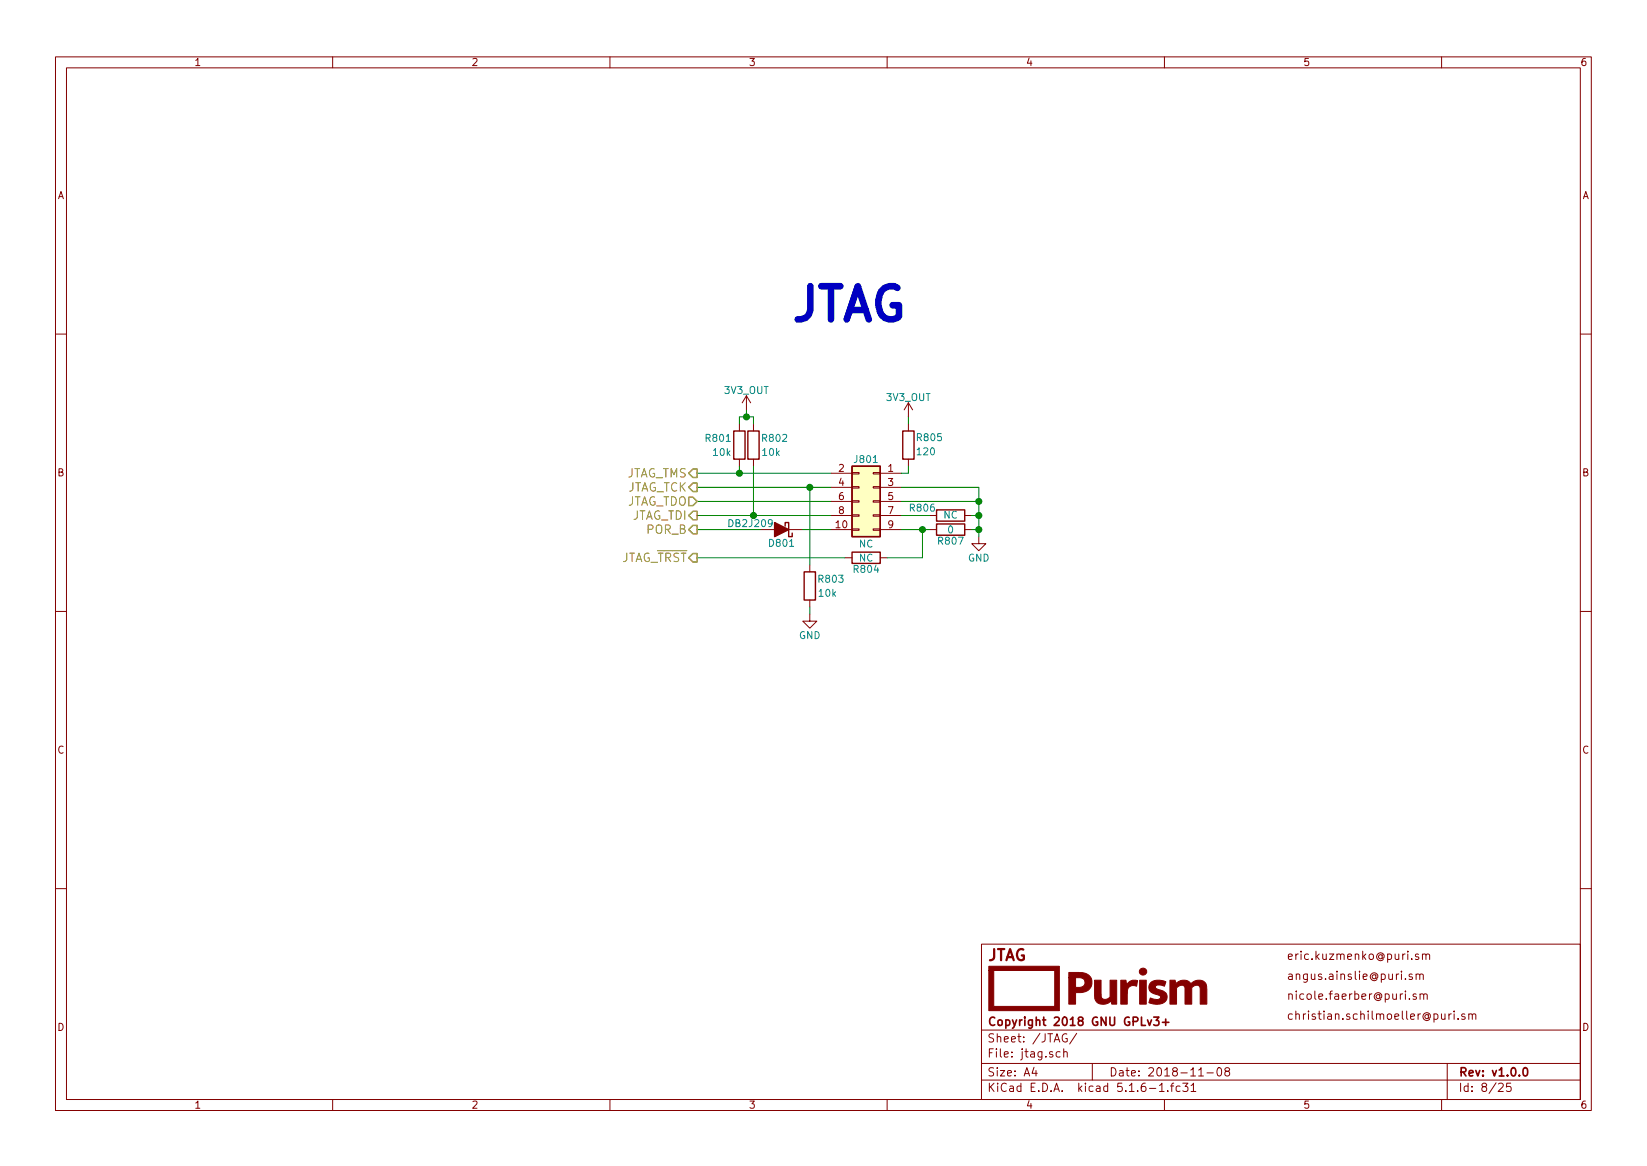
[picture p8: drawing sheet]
<svg xmlns="http://www.w3.org/2000/svg" width="297mm" height="210mm" viewBox="0 0 297 210" stroke-linecap="round" stroke-linejoin="round" font-family="sans-serif">
<g fill="none" stroke="#840000" stroke-width=".18">
<path d="M10 10.3h277v189.9h-277zM12 12.2h273v186.1h-273zM60 10.3v1.9M110 10.3v1.9M160 10.3v1.9M210 10.3v1.9M260 10.3v1.9M10 60.2h2M133.3 76.4v1.3M134.6 71.4l-.7 1.2M134.6 71.4v2.5M134.6 71.4l.8 1.2"/>
<path d="M135.9 76.4v1.3M163.8 72.6l-.7 1.3M163.8 72.6v2.6M163.8 76.4v1.3M163.8 72.6l.8 1.3M285 60.2h2M133.3 82.8v1.3M135.9 82.8v1.3M137.2 95.5h7.6M149.9 93h3.8M149.9 95.5h3.8M149.9 85.3h3.8"/>
<path d="M149.9 87.9h3.8M149.9 90.4h3.8M153.7 95.4h1.2v.2h-1.2zM153.7 92.8h1.2v.3h-1.2zM153.7 87.8h1.2v.2h-1.2zM153.7 85.2h1.2v.3h-1.2zM153.7 90.3h1.2v.2h-1.2zM157.5 95.4h1.2v.2h-1.2zM157.5 92.8h1.2v.3h-1.2zM157.5 87.8h1.2v.2h-1.2zM157.5 85.2h1.2v.3h-1.2zM157.5 90.3h1.2v.2h-1.2z"/>
<path d="M158.7 93h3.9M158.7 95.5h3.9M158.7 85.3h3.9M158.7 87.9h3.9M158.7 90.4h3.9M163.8 82.8v1.3M167.6 93h1.3M167.6 95.5h1.3M174 93h1.3M174 95.5h1.3M176.5 96.8v1.2h1.3l-1.3 1.3-1.2-1.3h1.2M10 110.3h2"/>
<path d="M146 110.7v1.3h1.3l-1.3 1.3-1.2-1.3h1.2M146 101.8v1.3M146 108.2v1.3M152.4 100.6h1.3M158.7 100.6h1.3M285 110.3h2M10 160.2h2M177 170.3h108v28h-108zM254.7 175.7l-.4-.1-.2 .2 .1 .3 .5 .1v.3h-.6M255.4 179.3l-.4-.1-.2 .2 .1 .2 .5 .2v.3h-.6M255.4 175.8l.1-.1a.37 .37 0 0 1 .6 .1v.8M255.4 175.6v1"/>
<path d="M255.8 172.1l-.3-.1-.2 .2v.3l.5 .1v.3h-.5M256.1 175.8v-.1a.37 .37 0 0 1 .6 .1v.8M256.1 179.3h.1a.37 .37 0 0 1 .6 .1v.8M256.1 179.2v1M256.5 172.2l.3-.2 .3 .1 .1 .9M256.5 172v1M256.8 179.4v-.1a.37 .37 0 0 1 .6 .1v.8M257.2 172.2a.36 .36 0 0 1 .3-.2 .36 .36 0 0 1 .3 .2v.8M285 160.2h2M60 198.3v1.9M110 198.3v1.9M160 198.3v1.9"/>
<path d="M177 194.8h108M177 191.8h108M177 185.7h108M186.5 192.5l-.4 1h1M186.8 193v1M191.2 189.7l-.4-.1-.3 .3 .1 .6 .2 .1 .4-.1M191.8 189.8l.2-.2 .4 .1 .1 .9M191.8 189.1v1.5M192.4 186.5a.73 .73 0 0 0-.9 .5 .73 .73 0 0 0 .5 .9l.5-.1v-.5h-.3M194.2 186.3l-1.3 2M197 191.8v3M207.3 196.3h1.2"/>
<path d="M209.1 195.8l.4-.5v1.5M209.1 196.8h.9M210 198.3v1.9M210.6 196.7v.1M211.1 195.8h.6M211.7 195.3l-.4 .2v1.3M212.8 195.9l-.4-.1-.3 .3 .1 .6 .2 .1 .4-.1M213.3 195.3h.9l-.5 .6 .5 .1v.7l-.2 .1-.7-.1M214.8 195.8l.4-.5v1.5M214.8 196.8h.9M216.2 194h.8M217.7 193.5h1.1"/>
<path d="M219.6 192.7l.4-.2a.94 .94 0 0 1 0 1.5 .82 .82 0 0 1-.4-1.3zM221.2 193.2l-.3-.3 .1-.2 .2-.2 .4 .1 .2 .2-.1 .2-.5 .2-.3 .3 .1 .4 .2 .1h.3l.3-.3-.1-.4-.2-.1M254.2 180.1v.1M260 198.3v1.9M261 191.8v6.5M261.3 182.8v1M261.7 182.8l-.4 .3M262.3 182.3v.2M262.3 182.8v1M263 183.7v.1M264.2 182.9a.37 .37 0 0 0-.6 .1l.1 .3 .5 .1 .1 .1-.3 .3-.4-.1M264.9 183l.2-.2 .4 .1v.9"/>
<path d="M264.9 182.8v1M265.5 183a.34 .34 0 0 1 .3-.2 .34 .34 0 0 1 .4 .2v.8M270.3 195.5l.5-.2 .3 .5-.9 1h.9M272.5 195.3h-.7l-.1 .7 .2-.1 .5 .1 .1 .2v.5l-.2 .1-.6-.1"/>
</g>
<path d="M207 183.9l.3 1 .4-1M208.1 183.4h.9l-.5 .6 .4 .1v.7l-.2 .1-.6-.1M209.7 184.3h1.1M210.2 183.8v1.1M274.9 192.6l.3-.1a.94 .94 0 0 1 0 1.5h-.2a1 1 0 0 1-.1-1.4z" fill="none" stroke="#840000" stroke-width=".3"/>
<g fill="#840000" stroke="#840000" stroke-width=".18">
<path d="M178.3 174.2h12.8v8h-12.8v-7.2h.9v6.5h11v-6.5h-11.9z"/>
<path d="M197.4 176.8h1.2v2.5a.85 .85 0 0 0 .6 .9 .85 .85 0 0 0 1-.4v-3h1.2v4.3h-.9v-.2a.25 .25 0 0 0-.1-.3 .25 .25 0 0 0-.4 .2l-.6 .2a1.5 1.5 0 0 1-1.6-.3 1.5 1.5 0 0 1-.4-1.5z"/>
<path d="M207.5 177.2a2.7 2.7 0 0 1 2.6-.2l.2 .1-.3 .7-.4-.1a.86 .86 0 0 0-1.2 .3l.3 .4 1 .3a1.26 1.26 0 0 1 .7 1.4 1.26 1.26 0 0 1-1.4 1l-1-.1-.7-.2 .1-.5a.21 .21 0 0 1 .1-.3 .21 .21 0 0 1 .2 .1l.5 .1a.86 .86 0 0 0 1.1-.3 .95 .95 0 0 0-.9-.6l-.5-.2a1.15 1.15 0 0 1-.4-1.9z"/>
<path d="M192.8 175.4h1.9a1.8 1.8 0 0 1 2.2 1.2 1.8 1.8 0 0 1-1.2 2.2l-1.7 .2v2.1h-1.2v-4.8h1.2v1.7h.4a.91 .91 0 0 0 1.2-.5 .91 .91 0 0 0-.7-1.2h-2.1z"/>
<path d="M202.1 176.8h.7a.26 .26 0 0 1 .3 0 .26 .26 0 0 1 0 .4l.1 .4a1.38 1.38 0 0 1 2-.7l-.2 .9a1.12 1.12 0 0 0-1.3 .1 1.12 1.12 0 0 0-.4 1.2v2h-1.2z"/>
<path d="M205.5 176.8h1.2v4.3h-1.2z"/>
<path d="M211 176.8h.9l.2 .5a1.9 1.9 0 0 1 2.5-.1l.1 .1a.21 .21 0 0 0 .2 0 .21 .21 0 0 0 .2-.2l.7-.3a1.42 1.42 0 0 1 1.9 1.7v2.6h-1.2v-2.4a.85 .85 0 0 0-.4-1l-.7 .1-.5 .3v3h-1.2v-3.1a.85 .85 0 0 0-1.5 .2v2.9h-1.2z"/>
<circle cx="206.1" cy="175.2" r=".65"/>
</g>
<path d="M132.3 77.7h2.1v5.1h-2.1zM134.9 77.7h2v5.1h-2zM162.8 77.7h2v5.1h-2zM141.6 94.9v-.7h.6v2.6h.7v-.7M153.7 84.1h5v12.7h-5zM153.7 99.6h5v2h-5zM168.9 91.9h5.1v2.1h-5.1zM168.9 94.5h5.1v2h-5.1zM145 103.1h2.1v5.1h-2.1z" fill="none" stroke="#840000" stroke-width=".25"/>
<path d="M139.7 94.2l2.5 1.3-2.5 1.3z" fill="#840000" stroke="#840000" stroke-width=".25"/>
<path d="M153.7 84.1h5v12.7h-5z" fill="#ffffc2" stroke="#ffffc2" stroke-width=".18"/>
<g fill="none" stroke="#008400" stroke-width=".18">
<path d="M133.3 76.4v-1.2h2.6v1.2M134.6 73.9v1.3M163.8 75.2v1.2M125.7 90.4h24.2M125.7 93h24.2M125.7 95.5h11.5M125.7 85.3h24.2M125.7 87.9h24.2M133.3 84.1v1.2M135.9 84.1v8.9M144.8 95.5h5.1M146 87.9v13.9"/>
<path d="M162.6 90.4h13.9M162.6 93h5M162.6 95.5h5M162.6 87.9h13.9v8.9M163.8 84.1v1.2h-1.2M166.4 95.5v5.1h-6.4M175.3 93h1.2M175.3 95.5h1.2M125.7 100.6h26.7M146 109.5v1.2"/>
</g>
<path d="M124.2 89.7h.8l.7 .7-.7 .8h-.8zM125 94.7h.7v1.6h-.7l-.8-.8zM125 92.2h.7v1.5h-.7l-.8-.7zM125 87.1h.7v1.5h-.7l-.8-.7zM125 99.8h.7v1.5h-.7l-.8-.7zM125 84.6h.7v1.5h-.7l-.8-.8z" fill="none" stroke="#848400" stroke-width=".25"/>
<g fill="#008400" stroke="#008400" stroke-width=".25">
<circle cx="146.1" cy="87.9" r=".51"/>
<circle cx="166.4" cy="95.5" r=".51"/>
<circle cx="176.5" cy="90.4" r=".51"/>
<circle cx="135.9" cy="93" r=".51"/>
<circle cx="176.5" cy="95.5" r=".51"/>
<circle cx="133.4" cy="85.3" r=".51"/>
<circle cx="176.5" cy="93" r=".51"/>
<circle cx="134.6" cy="75.2" r=".51"/>
</g>
<text font-size="8.3" fill="#0000c2" x="142.2" y="57.9">JTAG</text>
<text font-size="2.8" fill="#840000" x="178" y="173.2">JTAG</text>
<g font-size="2.1" fill="#848400">
<text x="112.6" y="86.1">JTAG_TMS</text>
<text x="112.8" y="88.6">JTAG_TCK</text>
<text x="112.6" y="91.2">JTAG_TDO</text>
<text x="113.7" y="93.7">JTAG_TDI</text>
<text x="111.6" y="101.3">JTAG_TRST</text>
<text x="116.6" y="96.3">POR_B</text>
</g>
<g font-size="2.1" fill="#840000">
<text x="232" y="173.1">eric.kuzmenko@puri.sm</text>
<text x="232" y="176.7">angus.ainslie@puri.sm</text>
<text x="178" y="185">Copyright 2018 GNU GPLv3+</text>
<text x="232" y="183.9">christian.schilmoeller@puri.sm</text>
<text x="232" y="180.3">nicole.faerber@puri.sm</text>
<text x="178" y="190.7">File: jtag.sch</text>
<text x="178" y="188">Sheet: /JTAG/</text>
<text x="178" y="196.9">KiCad E.D.A. kicad 5.1.6-1.fc31</text>
<text x="178" y="194.1">Size: A4</text>
<text x="200" y="194.1">Date: 2018-11-08</text>
<text x="263" y="194.1">Rev: v1.0.0</text>
<text x="263" y="196.9">Id: 8/25</text>
</g>
<g font-size="1.8" fill="#840000">
<text x="35" y="11.9">1</text>
<text x="85" y="11.9">2</text>
<text x="135" y="11.9">3</text>
<text x="185" y="11.9">4</text>
<text x="235" y="11.9">5</text>
<text x="285" y="11.9">6</text>
<text x="10.4" y="35.9">A</text>
<text x="285.4" y="35.9">A</text>
<text x="10.4" y="85.9">B</text>
<text x="151.3" y="85.1">2</text>
<text x="151.3" y="87.6">4</text>
<text x="160.2" y="85.1">1</text>
<text x="160.2" y="87.6">3</text>
<text x="285.4" y="85.9">B</text>
<text x="150.8" y="95.2">10</text>
<text x="151.3" y="90.2">6</text>
<text x="151.3" y="92.7">8</text>
<text x="160.2" y="90.2">5</text>
<text x="160.2" y="92.7">7</text>
<text x="160.2" y="95.2">9</text>
<text x="10.4" y="135.9">C</text>
<text x="285.4" y="135.9">C</text>
<text x="10.4" y="185.9">D</text>
<text x="285.4" y="185.9">D</text>
<text x="35" y="199.9">1</text>
<text x="85" y="199.9">2</text>
<text x="135" y="199.9">3</text>
<text x="185" y="199.9">4</text>
<text x="235" y="199.9">5</text>
<text x="285" y="199.9">6</text>
</g>
<g font-size="1.8" fill="#008484">
<text x="130.7" y="71">3V3_OUT</text>
<text x="159.9" y="72.3">3V3_OUT</text>
<text x="127.4" y="79.7">R801</text>
<text x="128.7" y="82.2">10k</text>
<text x="137.6" y="79.7">R802</text>
<text x="137.6" y="82.2">10k</text>
<text x="154.2" y="83.5">J801</text>
<text x="165.5" y="79.5">R805</text>
<text x="165.5" y="82.1">120</text>
<text x="131.6" y="95">DB2J209</text>
<text x="164.2" y="92.2">R806</text>
<text x="170.2" y="93.5">NC</text>
<text x="138.8" y="98.6">D801</text>
<text x="154.9" y="98.7">NC</text>
<text x="154.9" y="101.3">NC</text>
<text x="169.3" y="98.2">R807</text>
<text x="171" y="96.2">0</text>
<text x="174.6" y="101.3">GND</text>
<text x="147.8" y="105.1">R803</text>
<text x="147.8" y="107.6">10k</text>
<text x="154.1" y="103.3">R804</text>
<text x="144.1" y="115.2">GND</text>
</g>
</svg>
